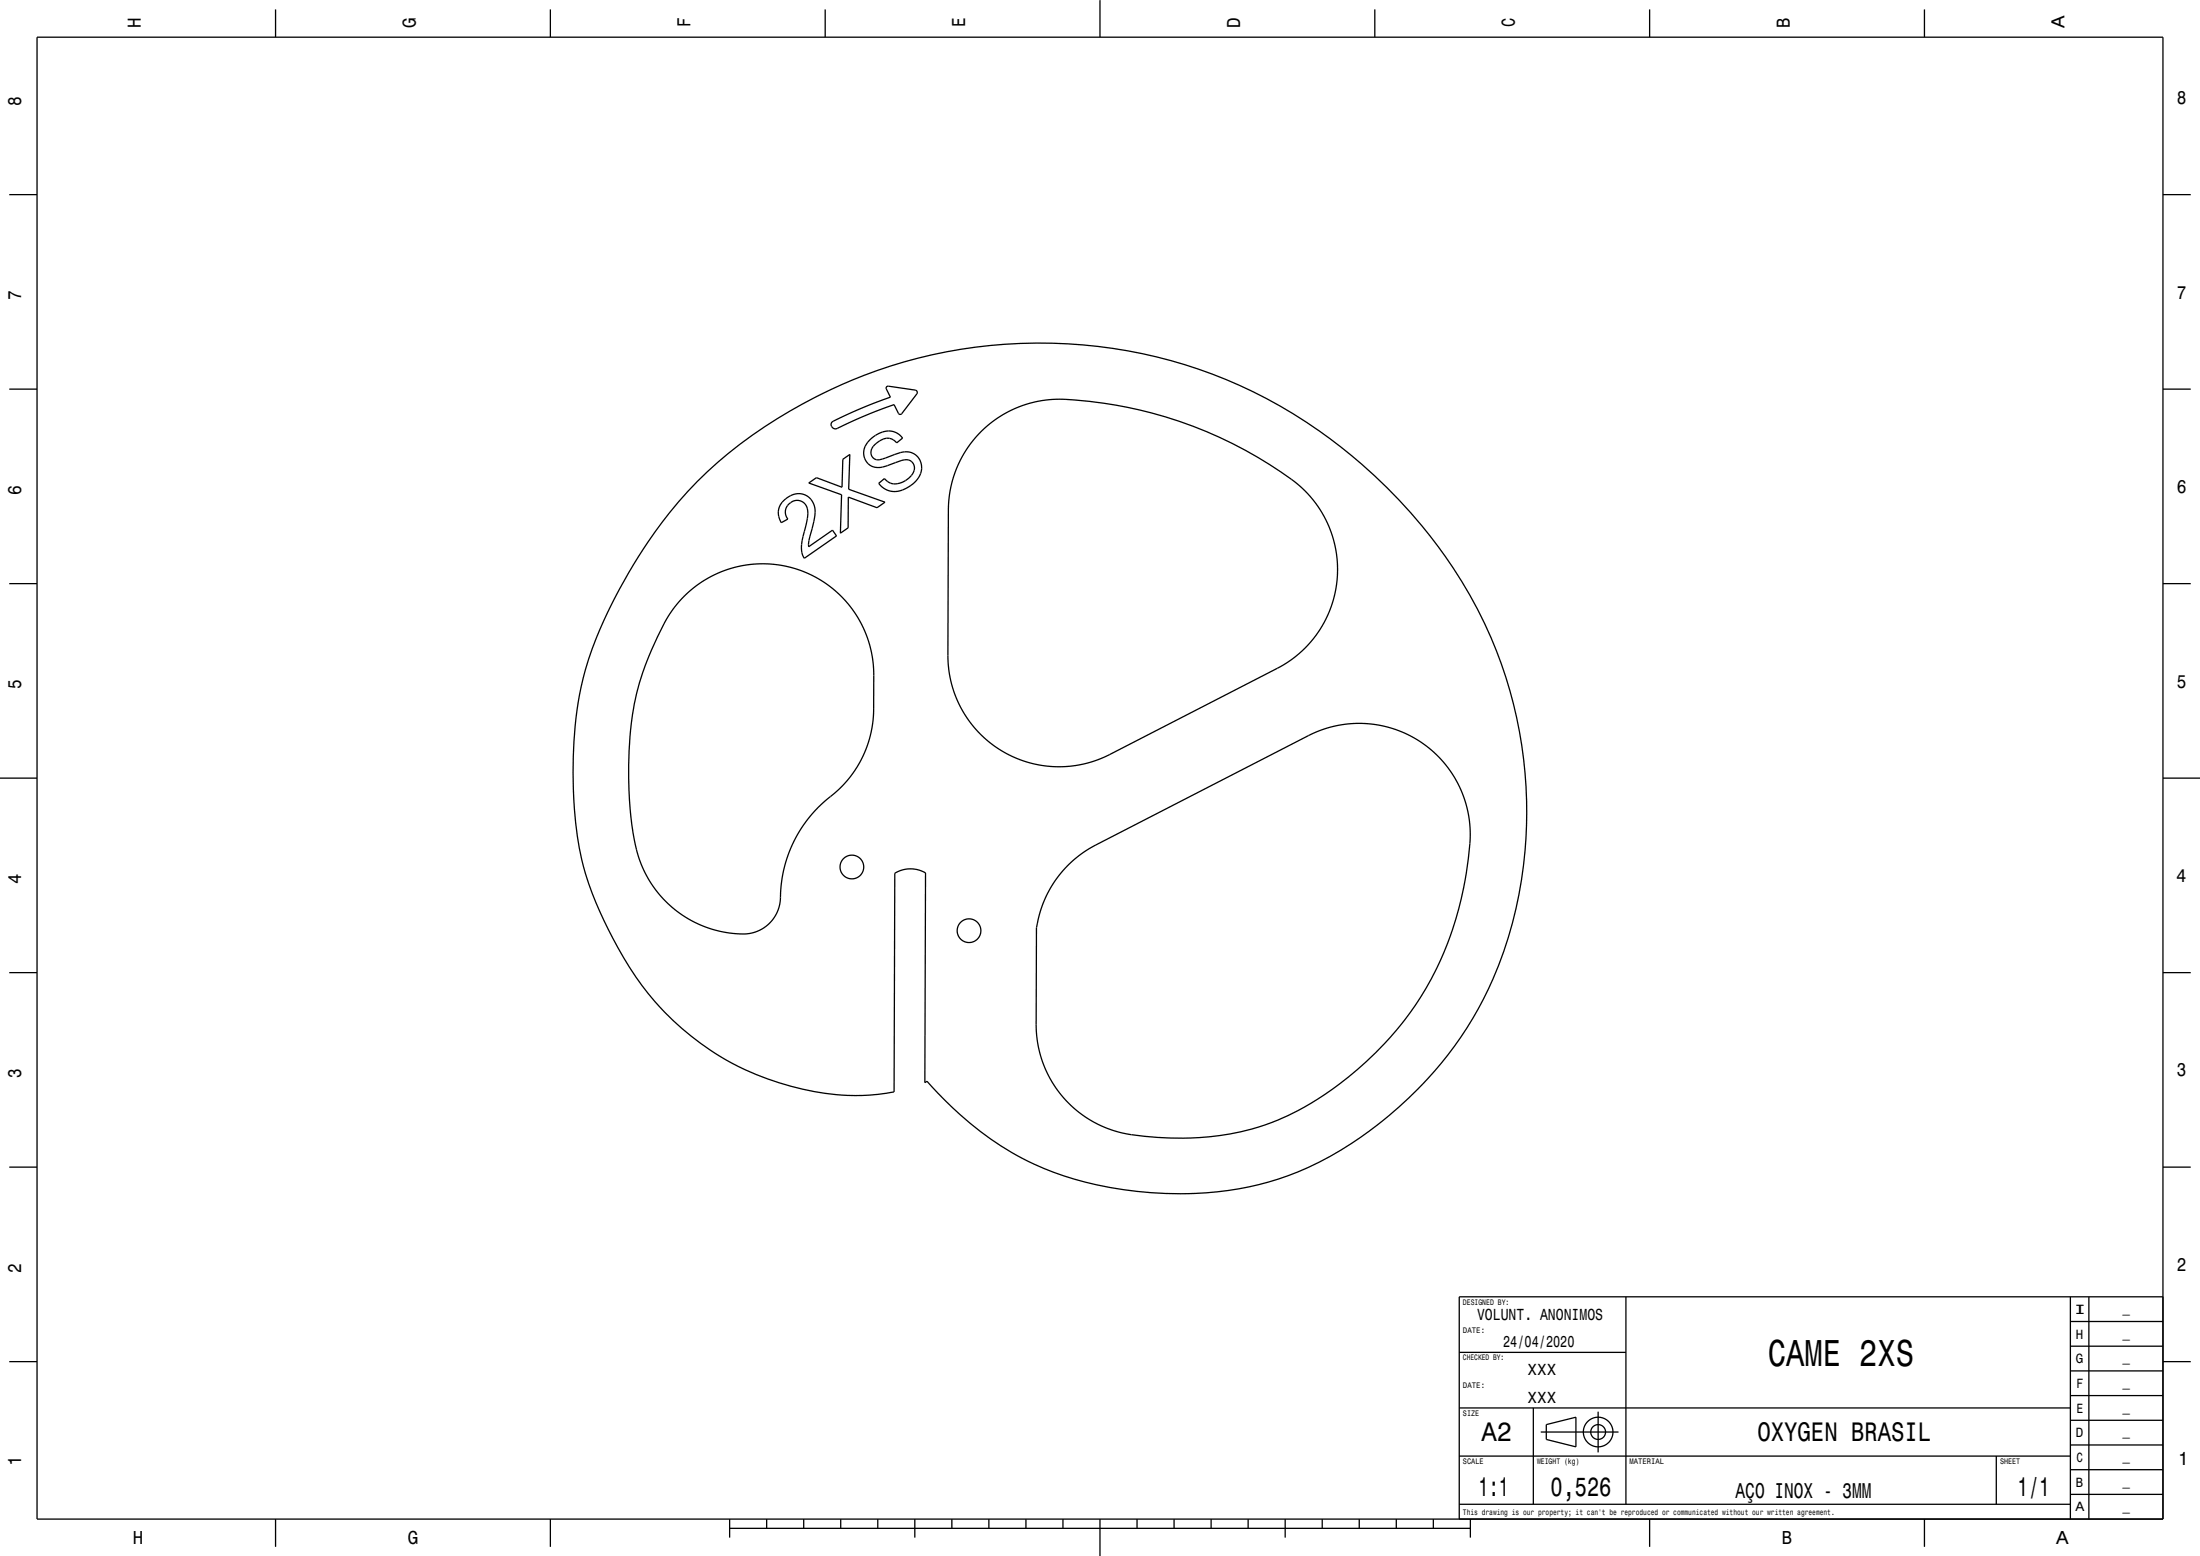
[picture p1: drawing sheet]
<svg xmlns="http://www.w3.org/2000/svg" width="594mm" height="420mm" viewBox="0 0 594 420" stroke-linecap="round" stroke-linejoin="round" font-family="sans-serif">
<g fill="none" stroke="#000" stroke-width=".35">
<path d="M10 10h574v400h-574zM74.4 2.5v7.5M148.6 2.5v7.5M222.8 2.5v7.5M297 0v10M371.2 2.5v7.5M445.4 2.5v7.5M519.6 2.5v7.5M2.5 52.5h7.5M584 52.5h7.5M2.5 105h7.5M224.7 113.9l7.8-3.7 7.9-3-1.1-2.4a.52 .52 0 0 1 .5-.6l7.3 1.1 .5 .3-.1 .7-4.1 5.4a.53 .53 0 0 1-.8-.1l-1.2-2.4-7.3 2.8-7.5 3.4a1.21 1.21 0 0 1-1.7 .2 1.21 1.21 0 0 1-.2-1.7z"/>
<path d="M234.8 118.8a6.3 6.3 0 0 1 7.6-1.7l1.3 1.2-1.6 1.2a3.5 3.5 0 0 0-5.2 0 2.71 2.71 0 0 0-.9 4.3l.7 .3h.9l5.5-1.9a4.4 4.4 0 0 1 5.2 1.9 4.4 4.4 0 0 1-.9 5.6l-1.7 1.5a5.8 5.8 0 0 1-8.4-.7l1.5-1.3a4.3 4.3 0 0 0 6.3 0 2.98 2.98 0 0 0 .9-4.7l-.9-.4-1.3 .1-4.2 1.5a4.3 4.3 0 0 1-6.1-1.8 4.5 4.5 0 0 1 1.3-5.1zM264.7 116.7l2.2-2 2.4-1.8 2.4-1.5 2.9-1.4 3.1-1 2.6-.7 3-.4 3-.1a111.1 111.1 0 0 1 65.3 24l2.1 2.1 1.7 2.2 1.6 2.5 1.4 2.6 1.2 3.1 .8 2.6 .5 2.7 .2 3v2.7l-.4 3.3-.5 2.7-.9 2.8-1.3 3-1.5 2.6-1.7 2.5-1.8 2.1-3.5 3.2-4 2.6-47.2 24.2-4.4 1.6-4.4 .9-4.5 .2-4.3-.5-4.3-1.1-4.2-1.7-3.8-2.4-3.8-3.2-2.9-3.5-2.4-3.8-1.8-4.3-1.1-4.4-.5-5 .2-39.5 .2-3.7 1.1-4.9 1.8-4.6 2.6-4.3zM584 105h7.5M188.3 129.9a132.6 132.6 0 0 1 164.4-15.9 135 135 0 0 1 51.3 61.7 117.5 117.5 0 0 1-2.2 91.3 103.4 103.4 0 0 1-51.4 49.3 90.4 90.4 0 0 1-47.1 4.8 80 80 0 0 1-48.2-24.1l-4.8-5.1-.6 .3 .2-56.6a8.1 8.1 0 0 0-8.3 .1l-.2 59a61.1 61.1 0 0 1-31-2.4 75 75 0 0 1-44.9-39 81.5 81.5 0 0 1-10.7-40.4 99.6 99.6 0 0 1 4.1-35 134.6 134.6 0 0 1 29.4-48zM211.6 135.1a4.8 4.8 0 0 1 7.4-.2 5.7 5.7 0 0 1 1 4.7l-.7 3.1a11.4 11.4 0 0 0-1 4.9l6.5-4.5 1.1 1.6-8.7 6a5.5 5.5 0 0 1-.8-3.7l1.4-5.9a5 5 0 0 0-1-5.6 3.1 3.1 0 0 0-3.9 .7 3.1 3.1 0 0 0-.2 3.9l-1.8 1a4.6 4.6 0 0 1 .7-6zM218.4 130.4l2-1.5 6.9 2.6 .3-7.5 1.9-1.3-.4 9.4 9.8 3.5-2.1 1.4-7.8-2.8v8.3l-2.1 1.4 .3-10.4zM2.5 157.5h7.5M584 157.5h7.5M184.7 160.9l4-3.3 4.8-2.7 4.7-1.7 5.2-.9h5.2l5 .9 2.8 .9 2.5 1.1 4.5 2.6 3.7 3.1 3.1 3.6 2.6 4.3 1.9 4.8 .8 3.7 .4 3.7v11.3l-.5 4.5-.7 2.9-1.2 3.3-1.4 2.9-1.5 2.4-3.3 4-5.1 4.4-2.5 2.5-2.5 3.1-2 3.2-1.9 4.1-1.5 4.2-.8 4.7-.4 4.9-.5 2.2-.9 1.8-1 1.4-1.5 1.3-1.5 1-1.9 .7-1.9 .3-2.7-.1-3-.4-2.9-.6-2.8-1-2.6-1.1-2.6-1.5-2.4-1.7-2.1-1.8-3.6-4.2-2.7-4.5-1.2-2.7-.8-2.6a85.9 85.9 0 0 1-2.3-23.4 78.4 78.4 0 0 1 10.6-39.9l1.8-2.7zM0 210h10M584 210h10M288.2 233.7l3.4-3 3.8-2.4 58.1-29.9 2.8-1.2 2.6-.8 2.7-.7 2.9-.3 3.3-.1 3 .2 2.9 .5 3.2 .9 3 1.3 2.8 1.5 2.7 1.9 2.3 1.9 2.3 2.6 1.8 2.4 1.6 2.5 1.4 3 1 3.1 .7 2.9 .4 3 .1 3a90.5 90.5 0 0 1-17.7 49.3 88.2 88.2 0 0 1-36 27.7 78.4 78.4 0 0 1-39 3.1l-4.3-1.2-3.9-1.6-3.7-2.2-3.4-2.9-2.9-3.1-2.6-4-1.9-4.1-1.2-4.1-.4-2.7-.2-3v-26.8l1.2-4.6 1.8-4.6 2.5-4.1z"/>
<path d="M2.5 262.5h7.5M584 262.5h7.5M2.5 315h7.5M584 315h7.5M439 350v56M559 356.7h25M559 350v60M564 350v60M584 350h-190v60M2.5 367.5h7.5M394 365h45M559 376.7h25"/>
<path d="M559 370h25M559 363.4h25M584 367.5h7.5M394 393h165M394 380h165M414 380v26M416 386.5h21M417.5 384.5l8-2v8l-8-2zM431.5 381v11M539 393v13M559 396.7h25M559 390h25"/>
<path d="M559 383.4h25M74.4 410v7.5M148.6 410v7.5M197 412.5h200M197 410v5M207 410v2.5M217 410v2.5M227 410v2.5M237 410v2.5M247 410v5M257 410v2.5M267 410v2.5"/>
<path d="M277 410v2.5M287 410v2.5M297 410v10M307 410v2.5M317 410v2.5M327 410v2.5M337 410v2.5M347 410v5M357 410v2.5M367 410v2.5M377 410v2.5M387 410v2.5"/>
<path d="M394 406h165M397 410v5M445.4 410v7.5M519.6 410v7.5M559 403.4h25"/>
<circle cx="230" cy="234" r="3.2"/>
<circle cx="261.6" cy="251.2" r="3.2"/>
<circle cx="431.5" cy="386.5" r="4"/>
<circle cx="431.5" cy="386.5" r="2"/>
</g>
<text font-size="10.1" x="477.3" y="368.6">CAME 2XS</text>
<g font-size="7.2">
<text x="400" y="388.8">A2</text>
<text x="474.5" y="389.1">OXYGEN BRASIL</text>
<text x="399.2" y="403.8">1:1</text>
<text x="418.6" y="403.8">0,526</text>
<text x="544.8" y="403.8">1/1</text>
</g>
<text font-size="5.8" x="468.6" y="404.3">AÇO INOX - 3MM</text>
<g font-size="5">
<text x="38" y="7.5" transform="rotate(-90 38 7.5)">H</text>
<text x="112.2" y="7.5" transform="rotate(-90 112.2 7.5)">G</text>
<text x="186.4" y="7.3" transform="rotate(-90 186.4 7.3)">F</text>
<text x="260.6" y="7.3" transform="rotate(-90 260.6 7.3)">E</text>
<text x="334.8" y="7.5" transform="rotate(-90 334.8 7.5)">D</text>
<text x="409" y="7.3" transform="rotate(-90 409 7.3)">C</text>
<text x="483.2" y="7.5" transform="rotate(-90 483.2 7.5)">B</text>
<text x="557.4" y="7.7" transform="rotate(-90 557.4 7.7)">A</text>
<text x="5.7" y="28.6" transform="rotate(-90 5.7 28.6)">8</text>
<text x="587.8" y="28.1">8</text>
<text x="5.7" y="81.1" transform="rotate(-90 5.7 81.1)">7</text>
<text x="587.8" y="80.6">7</text>
<text x="5.7" y="133.6" transform="rotate(-90 5.7 133.6)">6</text>
<text x="587.8" y="133.1">6</text>
<text x="587.8" y="185.6">5</text>
<text x="5.7" y="186.1" transform="rotate(-90 5.7 186.1)">5</text>
<text x="5.7" y="238.7" transform="rotate(-90 5.7 238.7)">4</text>
<text x="587.6" y="238.1">4</text>
<text x="5.7" y="291.1" transform="rotate(-90 5.7 291.1)">3</text>
<text x="587.8" y="290.6">3</text>
<text x="5.7" y="343.6" transform="rotate(-90 5.7 343.6)">2</text>
<text x="587.8" y="343.1">2</text>
<text x="5.7" y="395.7" transform="rotate(-90 5.7 395.7)">1</text>
<text x="588.1" y="395.6">1</text>
<text x="35.9" y="416.8">H</text>
<text x="110.1" y="416.8">G</text>
<text x="481.1" y="416.8">B</text>
<text x="555.1" y="416.8">A</text>
</g>
<g font-size="4.3">
<text x="398.8" y="356.2">VOLUNT. ANONIMOS</text>
<text x="405.9" y="363.7">24/04/2020</text>
<text x="412.5" y="371.2">XXX</text>
<text x="412.5" y="378.7">XXX</text>
</g>
<g font-size="3.6">
<text x="559.9" y="354.7">I</text>
<text x="560.5" y="361.3">H</text>
<text x="560.5" y="368">G</text>
<text x="560.6" y="374.6">F</text>
<text x="560.6" y="381.3">E</text>
<text x="560.5" y="388">D</text>
<text x="560.6" y="394.6">C</text>
<text x="560.5" y="401.3">B</text>
<text x="560.4" y="408">A</text>
</g>
<g font-size="2.9">
<text x="573.1" y="354.4">_</text>
<text x="573.1" y="361.1">_</text>
<text x="573.1" y="367.7">_</text>
<text x="573.1" y="374.4">_</text>
<text x="573.1" y="381.1">_</text>
<text x="573.1" y="387.7">_</text>
<text x="573.1" y="394.4">_</text>
<text x="573.1" y="401.1">_</text>
<text x="573.1" y="407.7">_</text>
</g>
<g font-size="2.2">
<text x="395" y="352.2">DESIGNED BY:</text>
<text x="395" y="359.7">DATE:</text>
<text x="395" y="367.2">CHECKED BY:</text>
<text x="395" y="374.7">DATE:</text>
<text x="395" y="382.2">SIZE</text>
<text x="395" y="395.2">SCALE</text>
<text x="415" y="395.2">WEIGHT (kg)</text>
<text x="440" y="395.2">MATERIAL</text>
<text x="540" y="395.2">SHEET</text>
<text x="395" y="408.8">This drawing is our property; it can't be reproduced or communicated without our written agreement.</text>
</g>
</svg>
